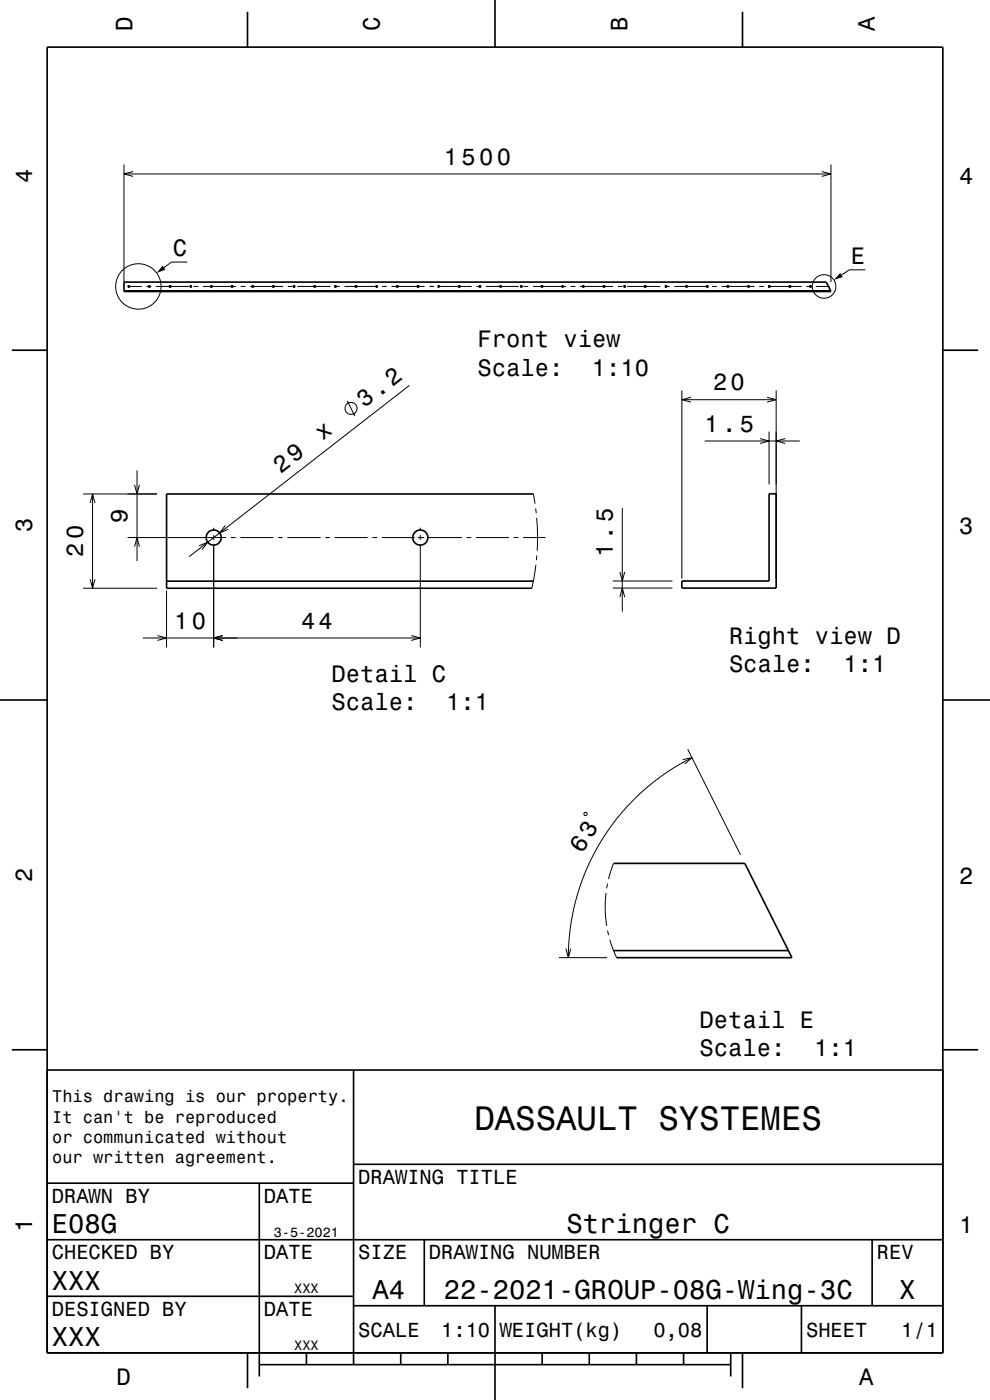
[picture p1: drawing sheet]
<svg xmlns="http://www.w3.org/2000/svg" width="210mm" height="297mm" viewBox="0 0 210 297" stroke-linecap="round" stroke-linejoin="round" font-family="sans-serif">
<g fill="none" stroke="#000" stroke-width=".21">
<path d="M26.3 34.9v24.9M26.3 36.9h150M28.2 36.4l-1.9 .5 1.9 .5M174.3 36.4l2 .5-2 .5M176.3 34.9v24.9M39.7 55.6h-3.3l-1.6 1.2M183.5 57.2h-3.3l-1.7 1.1M27.1 60.8h3M27.3 60.6v.4M31.1 60.8h1M31.7 60.6v.4M33.1 60.8h7"/>
<path d="M36.1 60.6v.4M40.2 60.8h.5M40.4 60.6v.4M41.1 60.8h1M43.1 60.8h7M44.8 60.6v.4M49.2 60.6v.4M51.1 60.8h1M53.1 60.8h7M53.6 60.6v.4M58 60.6v.4M61.1 60.8h1"/>
<path d="M62.2 60.8h.4M62.4 60.6v.4M63.1 60.8h7M66.7 60.6v.4M70.9 60.8h1.2M71.1 60.6v.4M73.1 60.8h7M75.5 60.6v.4M79.9 60.6v.4M81.1 60.8h1M83.1 60.8h7M84.3 60.6v.4"/>
<path d="M88.7 60.6v.4M91.1 60.8h1M92.8 60.8h7.3M93 60.6v.4M97.4 60.6v.4M101.1 60.8h1M101.8 60.6v.4M103.1 60.8h7M106.2 60.6v.4M110.4 60.8h.4M110.6 60.6v.4M111.1 60.8h1"/>
<path d="M113.1 60.8h7M115 60.6v.4M119.3 60.6v.4M121.1 60.8h1M123.1 60.8h7M123.7 60.6v.4M128.1 60.6v.4M131.1 60.8h1M132.3 60.8h.4M132.5 60.6v.4M133.1 60.8h7M136.9 60.6v.4"/>
<path d="M141 60.8h1.1M141.3 60.6v.4M143.1 60.8h7.1M145.6 60.6v.4M150 60.6v.4M151.1 60.8h1M153.1 60.8h7M154.4 60.6v.4M158.8 60.6v.4M161.1 60.8h1M163 60.8h7.1M163.2 60.6v.4"/>
<path d="M167.5 60.6v.4M171.1 60.8h1M171.9 60.6v.4M173.1 60.8h2.9M29.1 99.8v19.2M73.7 85l1.6 3.2M86.9 81.7l-46.8 36.4M144.6 82.8v40M144.6 84.8h20M146.6 84.3l-2 .5 2 .5M149.5 93.6h20.1M161.2 93l1.9 .6-1.9 .5"/>
<path d="M162.7 84.3l1.9 .5-1.9 .5M163.1 91.6v11.2M164.6 82.8v40M166.6 93l-2 .6 2 .5M17.6 104.8h15.7M19.1 106.7l.5-1.9 .6 1.9M19.6 104.8v20M27.1 114h20.9M28.5 116l.6-2 .5 2M28.5 102.9l.6 1.9 .5-1.9M42.2 115.8l1.9-.8-1.2 1.6M45.3 112v.5"/>
<path d="M45.3 113.5v1M45.3 115.5v21.9M47.8 111.5l-1.2 1.6 1.8-.8M49 114h1M51 114h7M59 114h1M61 114h7M69 114h1M71 114h7M79 114h1M81 114h7M88.7 114h1.3"/>
<path d="M89.2 112v.5M89.2 113.5v1M89.2 115.5v21.9M90.7 114h7.3M99 114h1M101 114h7M109 114h1M111 114h4.7M113.1 104.8l.4 2.1M113.6 107.9l.1 1M113.7 119.8l-.9 5M113.8 109.9l.2 3.2-.1 3.7"/>
<path d="M113.9 117.8l-.1 1M132 107.7v22.1M17.6 124.8h15.7M19.1 122.9l.5 1.9 .6-1.9M30.3 135.4h58.9M33.4 134.8l1.9 .6-1.9 .5M35.3 125.3v12.1M47.3 134.8l-2 .6 2 .5M87.2 134.8l2 .6-2 .5M130 124.8h12.6M130 123.3h12.6M131.5 121.3l.5 2 .5-2"/>
<path d="M131.5 126.7l.5-1.9 .5 1.9M145.9 159l11.2 22.4M124 172.4h.5l-.1 .6-.5-.1zM144.8 161.1l2-.4-1.5 1.4M146.8 160.7l-2.9 1.6-2.7 1.7-2.8 2.1-2.5 2.1-2.3 2.3-2.3 2.6-1.9 2.4-1.9 2.9-1.6 2.9-1.4 2.9-2.1 5.9-.8 3.1-.6 3.5-.3 3.5-.1 3M128.6 189.4l-.2 3.5 .3 3.5M128.9 187.5l-.2 1M128.9 197.4l.2 1M129.4 199.3l1.4 3.9M130.1 183.2l-1 3.3M118.6 203.2h10.2M120 201.2l.6 2 .5-2"/>
<circle cx="29.4" cy="60.8" r="4.8"/>
<circle cx="174.8" cy="60.8" r="2.5"/>
<circle cx="74.5" cy="86.6" r="1.28"/>
</g>
<g fill="none" stroke="#000" stroke-width=".35">
<path d="M10 10h190v277h-190zM52.5 2.5v7.5M105 0v10M157.5 2.5v7.5M26.3 59.8h149l1 2h-150zM2.5 74.3h7.5M26.3 61.7h149.9M27.2 60.6h.2v.2l-.1 .1zM31.6 60.6h.2v.2l-.2 .1zM36 60.6h.2v.2l-.2 .1zM40.4 60.6h.2v.2l-.2 .1zM44.7 60.6h.2l.1 .2-.2 .1z"/>
<path d="M49.1 60.6h.2l.1 .2-.2 .1zM53.5 60.6h.2v.2l-.1 .1zM57.9 60.6h.2v.2l-.2 .1zM62.3 60.6h.2v.2l-.2 .1zM66.7 60.6h.2v.2l-.2 .1zM71 60.6h.2l.1 .2-.2 .1zM75.4 60.6h.2l.1 .2-.2 .1zM79.8 60.6h.2v.2l-.1 .1zM84.2 60.6h.2v.2l-.2 .1zM88.6 60.6h.2v.2l-.2 .1zM93 60.6h.1l.1 .2-.2 .1zM97.3 60.6h.2l.1 .2-.2 .1z"/>
<path d="M101.7 60.6h.2v.2l-.1 .1zM106.1 60.6h.2v.2l-.1 .1zM110.5 60.6h.2v.2l-.2 .1zM114.9 60.6h.2v.2l-.2 .1zM119.2 60.6h.2l.1 .2-.2 .1zM123.6 60.6h.2l.1 .2-.2 .1zM128 60.6h.2v.2l-.1 .1zM132.4 60.6h.2v.2l-.2 .1zM136.8 60.6h.2v.2l-.2 .1zM141.2 60.6h.2v.2l-.2 .1zM145.5 60.6h.2l.1 .2-.2 .1zM149.9 60.6h.2l.1 .2-.2 .1z"/>
<path d="M154.3 60.6h.2v.2l-.1 .1zM158.7 60.6h.2v.2l-.2 .1zM163.1 60.6h.2v.2l-.2 .1zM167.5 60.6h.2v.2l-.2 .1zM171.8 60.6h.2l.1 .2-.2 .1zM200 74.3h7.5M113.1 104.8h-77.8v20h77.5M163.1 104.8h1.5v20h-20v-1.5h18.5zM35.3 123.3h77.8M0 148.5h10M200 148.5h10M130.1 183.2h27.9l10 20h-37.2"/>
<path d="M130.1 201.7h37.1M2.5 222.7h7.5M10 227h190M75 227v62.5M200 222.7h7.5M10 251h65M55 251v41M75 247h125M10 275h65M10 263h190M75 277h125M90 263v14"/>
<path d="M105 277v20M150 277v10M170 277v10M185 263v14M52.5 287v7.5M55 289.5h100M65 287v2.5M85 287v2.5M95 287v2.5M115 287v2.5M125 287v2.5M135 287v2.5"/>
<path d="M145 287v2.5M155 287v5M157.5 287v7.5"/>
<circle cx="45.3" cy="114" r="1.6"/>
<circle cx="89.2" cy="114" r="1.6"/>
</g>
<g fill="#000">
<path d="M34.5 56.3l.6 .9-1.9 .7z" fill-rule="evenodd"/>
<path d="M178.2 57.9l.6 .9-1.9 .6z" fill-rule="evenodd"/>
</g>
<text font-size="7.2" x="100.6" y="239.6">DASSAULT SYSTEMES</text>
<g font-size="5.8">
<text x="11" y="261.6">E08G</text>
<text x="120.2" y="261.6">Stringer C</text>
<text x="11" y="273.6">XXX</text>
<text x="79" y="275.6">A4</text>
<text x="94.1" y="275.6">22-2021-GROUP-08G-Wing-3C</text>
<text x="190.8" y="275.6">X</text>
<text x="11" y="285.6">XXX</text>
</g>
<text font-size="5.1" x="123.5" y="181.1" transform="rotate(-58 123.5 181.1)">63</text>
<g font-size="5">
<text x="28.1" y="6.5" transform="rotate(-90 28.1 6.5)">D</text>
<text x="80.6" y="6.5" transform="rotate(-90 80.6 6.5)">C</text>
<text x="133.1" y="6.5" transform="rotate(-90 133.1 6.5)">B</text>
<text x="185.6" y="6.5" transform="rotate(-90 185.6 6.5)">A</text>
<text x="94.2" y="34.9">1500</text>
<text x="6.8" y="38.7" transform="rotate(-90 6.8 38.7)">4</text>
<text x="203.5" y="39">4</text>
<text x="36.7" y="54.4">C</text>
<text x="180.5" y="56">E</text>
<text x="101.3" y="73.7">Front view</text>
<text x="101.3" y="79.7">Scale:</text>
<text x="125.6" y="79.7">1:10</text>
<text x="151.3" y="82.8">20</text>
<text x="77.3" y="86.6" transform="rotate(-38 77.3 86.6)">3.2</text>
<text x="68.4" y="93.6" transform="rotate(-38 68.4 93.6)">x</text>
<text x="149.5" y="91.6">1.5</text>
<text x="59.5" y="100.5" transform="rotate(-38 59.5 100.5)">29</text>
<text x="6.8" y="112.9" transform="rotate(-90 6.8 112.9)">3</text>
<text x="27.1" y="110.9" transform="rotate(-90 27.1 110.9)">9</text>
<text x="203.5" y="113.2">3</text>
<text x="17.6" y="118.2" transform="rotate(-90 17.6 118.2)">20</text>
<text x="130" y="118.3" transform="rotate(-90 130 118.3)">1.5</text>
<text x="36.9" y="133.3">10</text>
<text x="63.9" y="133.3">44</text>
<text x="154.6" y="136.6">Right view D</text>
<text x="154.6" y="142.7">Scale:</text>
<text x="178.9" y="142.7">1:1</text>
<text x="70.3" y="144.6">Detail C</text>
<text x="70.3" y="150.7">Scale:</text>
<text x="94.6" y="150.7">1:1</text>
<text x="6.8" y="187.1" transform="rotate(-90 6.8 187.1)">2</text>
<text x="203.5" y="187.4">2</text>
<text x="148.4" y="218">Detail E</text>
<text x="148.4" y="224.1">Scale:</text>
<text x="172.7" y="224.1">1:1</text>
<text x="6.8" y="261.3" transform="rotate(-90 6.8 261.3)">1</text>
<text x="203.5" y="261.6">1</text>
<text x="24.7" y="293.8">D</text>
<text x="182.2" y="293.8">A</text>
</g>
<g font-size="4.3">
<text x="76" y="251.2">DRAWING TITLE</text>
<text x="11" y="255.2">DRAWN BY</text>
<text x="56" y="255.2">DATE</text>
<text x="11" y="267.2">CHECKED BY</text>
<text x="56" y="267.2">DATE</text>
<text x="76" y="267.2">SIZE</text>
<text x="91" y="267.2">DRAWING NUMBER</text>
<text x="186" y="267.2">REV</text>
<text x="11" y="279.2">DESIGNED BY</text>
<text x="56" y="279.2">DATE</text>
<text x="76" y="283.6">SCALE</text>
<text x="93.6" y="283.6">1:10</text>
<text x="106" y="283.6">WEIGHT(kg)</text>
<text x="138.6" y="283.6">0,08</text>
<text x="171" y="283.6">SHEET</text>
<text x="191.2" y="283.6">1/1</text>
</g>
<g font-size="3.6">
<text x="11.1" y="233.8">This drawing is our property.</text>
<text x="11.1" y="238.1">It can't be reproduced</text>
<text x="11.1" y="242.5">or communicated without</text>
<text x="11.1" y="246.8">our written agreement.</text>
</g>
<g font-size="2.9">
<text x="58.1" y="262.3">3-5-2021</text>
<text x="62.4" y="274.3">XXX</text>
<text x="62.4" y="286.3">XXX</text>
</g>
</svg>
